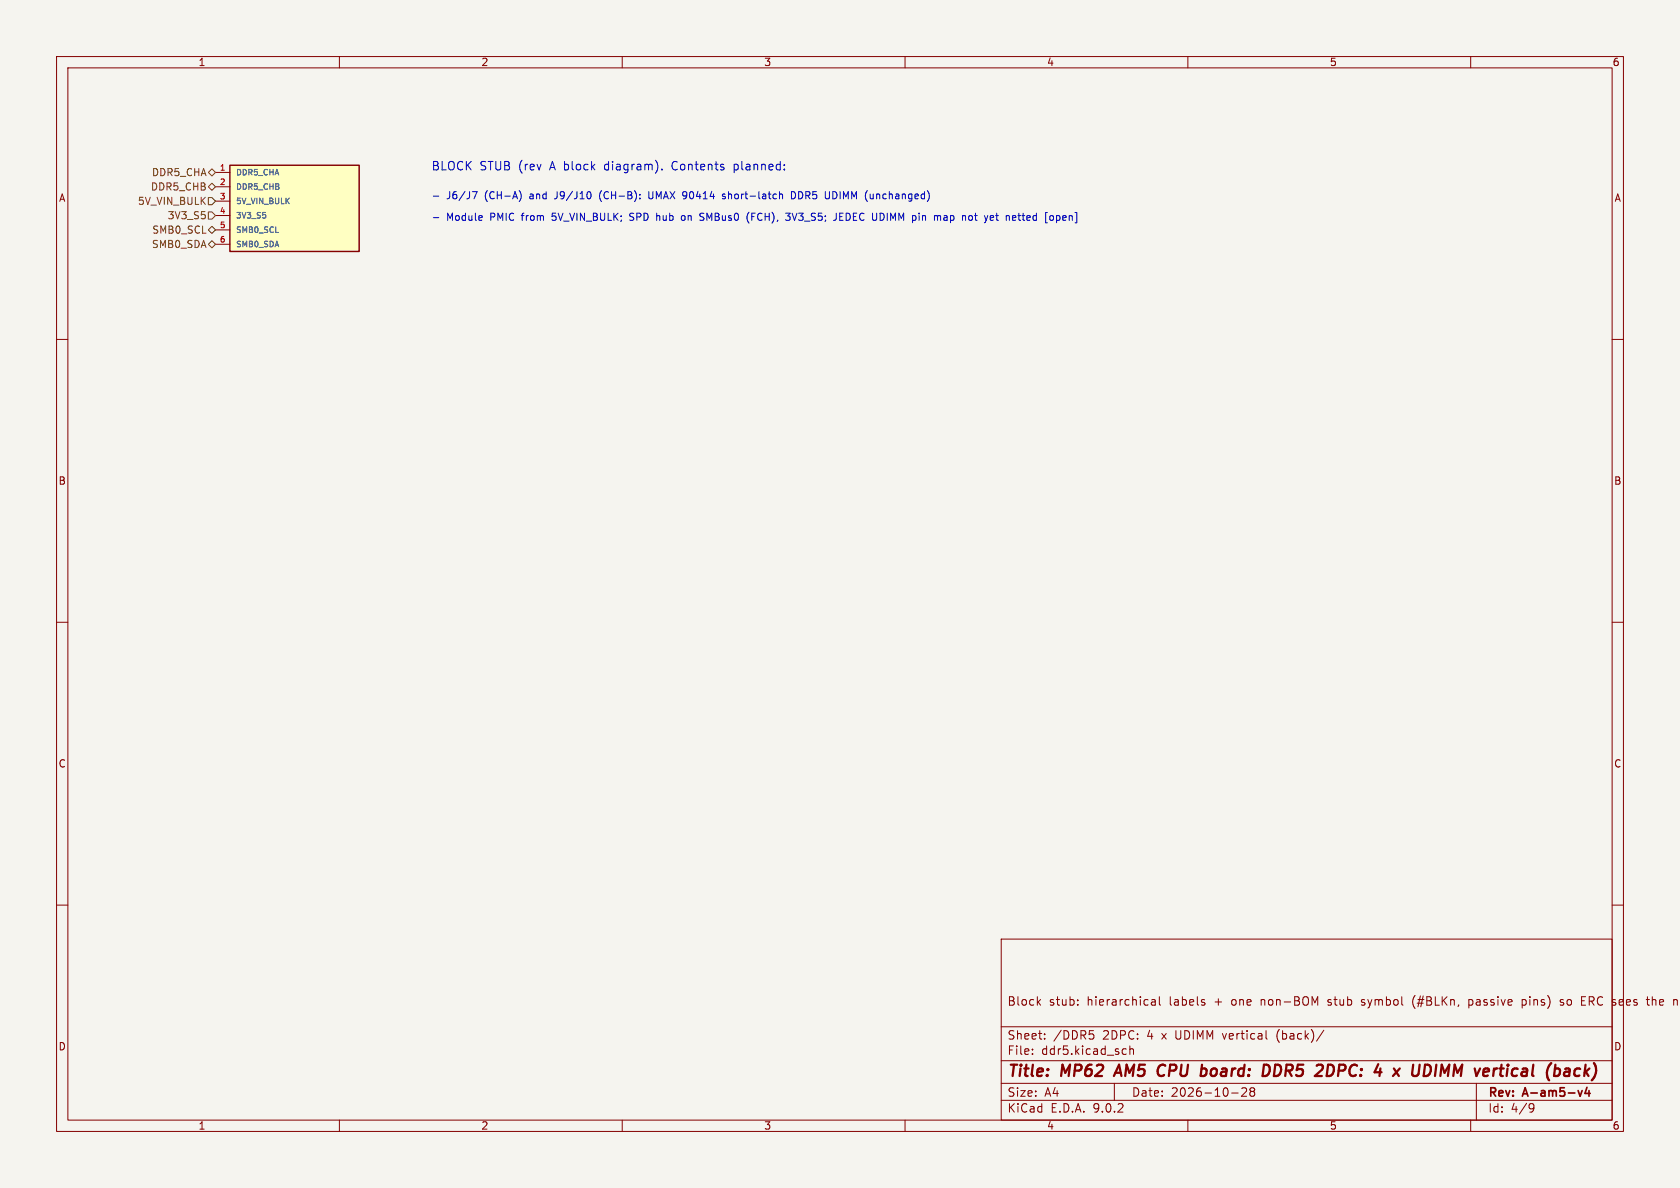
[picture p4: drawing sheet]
<svg xmlns="http://www.w3.org/2000/svg" width="297mm" height="210mm" viewBox="0 0 297 210" stroke-linecap="round" stroke-linejoin="round" font-family="sans-serif">
<path d="M0 0h297v210h-297z" fill="#f5f4ef" stroke="#f5f4ef" stroke-width=".18"/>
<g fill="none" stroke="#840000" stroke-width=".18">
<path d="M10 10h277v190h-277zM12 12h273v186h-273zM60 10v2M110 10v2M160 10v2M210 10v2M260 10v2M10 60h2M285 60h2M10 110h2M285 110h2M10 160h2"/>
<path d="M177 166h108v32h-108zM183.5 177.1l.5 .6M184 176.7l-.6 .6M190.5 177.6v.1M190.5 176.8v.1M203.6 176.8h.6v.9M204.2 177.1h-.5a.29 .29 0 0 0-.2 .3 .29 .29 0 0 0 .2 .3l.5-.1M205 176.2v1.3l.2 .2M213 177.3v.3M234.7 177.6l.2 .1M234.8 176.8v.3M240.7 177.6l.4 .1"/>
<path d="M240.9 176.7l-.2 .2 .2 .3M250.2 176a1.72 1.72 0 0 0 0 2.3M259.7 176.8h.5M259.7 177.6h.5M259.7 176.7v1.5M269.1 176.8l.4-.1 .3 .3M269.1 176.7v1.5M269.8 177.4l-.3 .3-.4-.1M276.4 176.8l-.4-.1-.2 .2 .1 .2 .5 .2v.3h-.6M279.6 177.7h.7M279.6 176.2h.7M285 160h2"/>
<path d="M292.1 176.2v1.5M292.5 176.7l-.4 .1M60 198v2M110 198v2M160 198v2M177 194.5h108M177 191.5h108M177 187.5h108M177 181.5h108M182.5 186.3v.1M182.5 185.5v.1M184.7 183.6v.1"/>
<path d="M184.7 182.8v.1M192.6 182.2h.7M193.1 182.8l.3 .3v.3l-.3 .3M197 191.5v3M198.7 185.4l.4 .1M199.1 186.3l-.4 .1M199.7 185.5l.3-.1 .3 .1 .1 .9M199.7 184.9v1.5M210 198v2M217.7 193.2h1.2M219.5 192.4l.6-.1 .2 .1 .1 .3-.9 1.1h.9M221.2 192.9l-.2-.2 .2-.4 .5 .1 .1 .2-.3 .3"/>
<path d="M221.2 192.9l-.2 .3v.5l.2 .1 .5-.1 .1-.2-.1-.4-.2-.2M221.2 192.9h.3M223.9 183.6l.1 .1M225.8 182.6v1M234 182.1l-1.3 2M260 198v2M261 191.5v6.5M270.6 195.1l.5 .1a.99 .99 0 0 1-.4 1.4h-.2M271.2 195.7l-.3 .3h-.3"/>
</g>
<path d="M279.7 192.8l-.4 1M280.6 192.2l-.4 1.1h.9M280.9 192.8v1" fill="none" stroke="#840000" stroke-width=".3"/>
<g fill="none" stroke="#840000" stroke-width=".4">
<path d="M197.8 188.2l-.9 2M204.9 190.1l.3 .1 .5-.1M205.6 188.2l-.4 .1-.3 .2M224.4 188.5a1.38 1.38 0 0 1-.1 1.2M225.9 188.2h-.4l-.3 2 .8-.1M234.8 188.2h.5a1.08 1.08 0 0 1 .5 1.1 1.08 1.08 0 0 1-.8 .9M246.4 188.9l.9 1.3M247.5 188.9l-1.2 1.3M251 188.2l-.2 1.6-.5 .4M252.8 188.5l-.4-.3h-.5l-.2 2M253.9 188.2l-.2 2M256.2 188.2l-.8 1.4-.5-1.4-.3 2"/>
<path d="M267.4 189.1l-.1 .7 .1 .3M278.8 188.9l.6 .1M279.2 190.1l-.6 .1M280.3 188.2l-.2 2M280.3 189.4l.5 .8M281 188.9l-.9 .7"/>
</g>
<path d="M40.6 29.2h22.9v15.3h-22.9z" fill="#ffffc2"/>
<path d="M40.6 29.2h22.9v15.3h-22.9z" fill="none" stroke="#840000" stroke-width=".25"/>
<path d="M38.1 30.5h2.5M38.1 33h2.5M38.1 35.6h2.5M38.1 38.1h2.5M38.1 40.6h2.5M38.1 43.2h2.5" fill="none" stroke="#840000" stroke-width=".18"/>
<path d="M36.8 30.5l.7-.7 .6 .7-.6 .6zM36.8 33l.7-.6 .6 .6-.6 .7zM36.8 34.9h.7l.6 .7-.6 .6h-.7zM36.8 37.5h.7l.6 .6-.6 .6h-.7zM36.8 40.6l.7-.6 .6 .6-.6 .7zM37.5 42.5l.6 .7-.6 .6-.7-.6z" fill="none" stroke="#725600" stroke-width=".18"/>
<g fill="none" stroke="#0000c2" stroke-width=".18">
<path d="M76.6 38.5h1M76.6 34.7h1M83.5 33.9h.8l-.5 1.2M91.8 33.7a1.46 1.46 0 0 1 0 1.9M104.3 33.9l.2 .5-.2 .7M106.1 34.1l-.1 .4 .1 .8M111.3 38.9l.2 .1M111.6 37.7l-.3 .2 .3 .4M113.1 35v.1M113.1 34.4v.1M114.7 33.9v1l.1 .2h.4M116.5 38.1l-.3 .1"/>
<path d="M117 29.9v.1M121 38.2l-.3-.1-.3 .3 .1 .4 .2 .2 .3-.1M124 38.3l.3 .1 .1 .3-.2 .3h-.3M124 37.7h.4M128.2 34.4l-.3-.1-.2 .2 .1 .2 .4 .1v.3h-.5M129.8 29v1.5M129.8 30h.1M129.9 29l-.1 .1M132.2 39.1l.2 .3M132.4 37.5l-.2 .4M132.9 38.3h.4M133.5 37.7h-.6v1.3"/>
<path d="M137.8 34.4l.2-.1 .3 .1v.7M137.8 33.9v1.2M138.9 37.7h.8l-.4 .5 .3 .1 .1 .4-.3 .3h-.3M139.9 33.9a.64 .64 0 0 1 .8 .6 .64 .64 0 0 1-.8 .6zM140 37.7l.5 1.3M148.4 38.3h.5M149.1 37.7h-.7v1.3h.7M154.4 35l-.4 .1M167.3 38.1l-.4 .1M167.3 38.5h-.3l-.2 .2 .1 .2 .4 .1M171.5 38.1l.3 .1 .1 .2v.4l-.4 .2M172.3 38.1h.5"/>
<path d="M176 38.1h.5M176.2 37.7v1.1l.3 .2M180 38.1h.4M180.1 37.7v1.1l.3 .2M186.8 38.2l.4-.1 .2 .3-.1 .5h-.5M186.8 38.1v1.3"/>
</g>
<g font-size="2.8" fill="#840000">
<text x="178" y="190.9">Title:</text>
<text x="187.7" y="190.9">MP62</text>
<text x="198.1" y="190.9">AM5</text>
<text x="206.3" y="190.9">CPU</text>
<text x="214.7" y="190.9">board:</text>
<text x="226.5" y="190.9">DDR5</text>
<text x="236.7" y="190.9">2DPC:</text>
<text x="247.9" y="190.9">4</text>
<text x="252.1" y="190.9">x</text>
<text x="256.1" y="190.9">UDIMM</text>
<text x="268" y="190.9">vertical</text>
<text x="281.5" y="190.9">(back)</text>
</g>
<g font-size="2.1" fill="#0000c2">
<text x="76.2" y="30.2">BLOCK</text>
<text x="84.8" y="30.2">STUB (rev</text>
<text x="97.4" y="30.2">A block</text>
<text x="107.3" y="30.2">diagram).</text>
<text x="119.4" y="30.2">Contents</text>
<text x="130.4" y="30.2">planned:</text>
</g>
<g font-size="2.1" fill="#840000">
<text x="178" y="178">Block</text>
<text x="185.4" y="178">stub:</text>
<text x="192.2" y="178">hierarchical</text>
<text x="206.9" y="178">labels</text>
<text x="215" y="178">+</text>
<text x="218.1" y="178">one</text>
<text x="223.4" y="178">non-BOM</text>
<text x="235.5" y="178">stub</text>
<text x="241.5" y="178">symbol</text>
<text x="250.7" y="178">(#BLKn,</text>
<text x="260.8" y="178">passive</text>
<text x="270.4" y="178">pins)</text>
<text x="277.3" y="178">so</text>
<text x="281.2" y="178">ERC</text>
<text x="286.8" y="178">sees</text>
<text x="293.1" y="178">the</text>
<text x="178" y="184">Sheet:</text>
<text x="186.2" y="184">/DDR5</text>
<text x="195" y="184">2DPC:</text>
<text x="203" y="184">4</text>
<text x="205.7" y="184">x</text>
<text x="208.2" y="184">UDIMM vertical</text>
<text x="226.4" y="184">(back)/</text>
<text x="178" y="186.7">File:</text>
<text x="184.1" y="186.7">ddr5.kicad_sch</text>
<text x="178" y="196.9">KiCad</text>
<text x="178" y="194.1">Size:</text>
<text x="184.7" y="194.1">A4</text>
<text x="185.7" y="196.9">E.D.A.</text>
<text x="193.3" y="196.9">9.0.2</text>
<text x="200" y="194.1">Date:</text>
<text x="207" y="194.1">2026-10-28</text>
<text x="263" y="194.3">Rev:</text>
<text x="263" y="196.9">Id:</text>
<text x="267.1" y="196.9">4/9</text>
<text x="269.4" y="194.3">A-am5-v4</text>
</g>
<g font-size="1.8" fill="#840000">
<text x="35" y="11.9">1</text>
<text x="85" y="11.9">2</text>
<text x="135" y="11.9">3</text>
<text x="185" y="11.9">4</text>
<text x="235" y="11.9">5</text>
<text x="285" y="11.9">6</text>
<text x="10.3" y="35.9">A</text>
<text x="285.3" y="35.9">A</text>
<text x="10.3" y="85.9">B</text>
<text x="285.3" y="85.9">B</text>
<text x="10.3" y="135.9">C</text>
<text x="285.3" y="135.9">C</text>
<text x="10.3" y="185.9">D</text>
<text x="285.3" y="185.9">D</text>
<text x="35" y="199.9">1</text>
<text x="85" y="199.9">2</text>
<text x="135" y="199.9">3</text>
<text x="185" y="199.9">4</text>
<text x="235" y="199.9">5</text>
<text x="285" y="199.9">6</text>
</g>
<g font-size="1.8" fill="#725600">
<text x="26.6" y="33.9">DDR5_CHB</text>
<text x="26.8" y="31.3">DDR5_CHA</text>
<text x="24.3" y="36.4">5V_VIN_BULK</text>
<text x="26.8" y="41.5">SMB0_SCL</text>
<text x="29.5" y="39">3V3_S5</text>
<text x="26.8" y="44">SMB0_SDA</text>
</g>
<g font-size="1.8" fill="#0000c2">
<text x="78.9" y="35.3">J6/J7</text>
<text x="85.8" y="35.3">(CH-A)</text>
<text x="93.9" y="35.3">and</text>
<text x="98.5" y="35.3">J9/J10</text>
<text x="106.6" y="35.3">(CH-B):</text>
<text x="115.5" y="35.3">UMAX 90414</text>
<text x="129" y="35.3">short-latch</text>
<text x="141.3" y="35.3">DDR5</text>
<text x="147.5" y="35.3">UDIMM</text>
<text x="154.8" y="35.3">(unchanged)</text>
<text x="78.9" y="39.1">Module</text>
<text x="86.8" y="39.1">PMIC</text>
<text x="92.5" y="39.1">from</text>
<text x="98.1" y="39.1">5V_VIN_BULK;</text>
<text x="112" y="39.1">SPD</text>
<text x="116.9" y="39.1">hub</text>
<text x="121.5" y="39.1">on</text>
<text x="125" y="39.1">SMBus0</text>
<text x="133.5" y="39.1">(FCH),</text>
<text x="140.6" y="39.1">3V3_S5;</text>
<text x="149.3" y="39.1">JEDEC UDIMM</text>
<text x="163.6" y="39.1">pin</text>
<text x="167.6" y="39.1">map</text>
<text x="172.8" y="39.1">not</text>
<text x="177" y="39.1">yet</text>
<text x="181" y="39.1">netted</text>
<text x="188" y="39.1">[open]</text>
</g>
<g font-size="1.4" fill="#a90000">
<text x="38.8" y="30.2">1</text>
<text x="38.8" y="32.8">2</text>
<text x="38.8" y="35.3">3</text>
<text x="38.8" y="37.8">4</text>
<text x="38.8" y="40.4">5</text>
<text x="38.8" y="42.9">6</text>
</g>
<g font-size="1.4" fill="#006464">
<text x="41.7" y="31.2">DDR5_CHA</text>
<text x="41.7" y="33.7">DDR5_CHB</text>
<text x="41.7" y="36.3">5V_VIN_BULK</text>
<text x="41.7" y="38.8">3V3_S5</text>
<text x="41.7" y="41.4">SMB0_SCL</text>
<text x="41.7" y="43.9">SMB0_SDA</text>
</g>
</svg>
